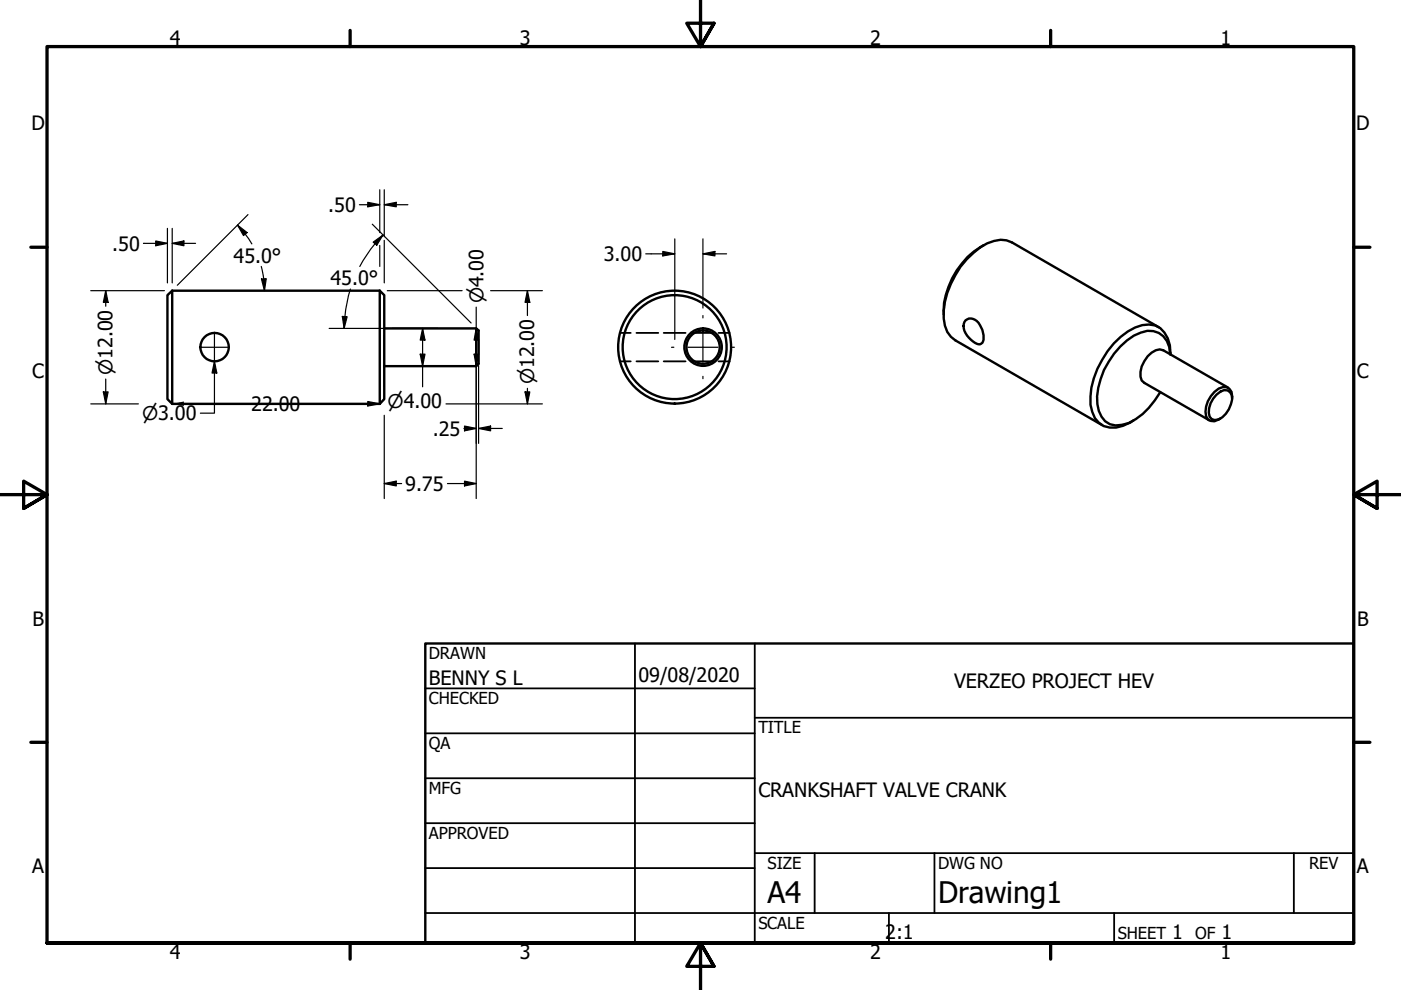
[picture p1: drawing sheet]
<svg xmlns="http://www.w3.org/2000/svg" width="297mm" height="210mm" viewBox="0 0 297 210" stroke-linecap="round" stroke-linejoin="round" font-family="sans-serif">
<!-- layer: Visible (ANSI) -->
<g fill="none" stroke="#000" stroke-width=".51">
<path d="M208.5 52a16.8 16.8 0 0 0-8.4 14.7M36.5 61.6l-1 1v22l1 1M36.5 61.6v24M36.5 61.6h44M80.5 61.6l1 1v22l-1 1M80.5 61.6v24M81.5 69.6h19.5M81.5 77.6h19.5M101 69.6l.5 .5v7l-.5 .5zM204.7 67.9a2.01 2.01 0 0 1 3.1 1 4 4 0 0 1 .5 3.8 1.37 1.37 0 0 1-2.1-.3 4.1 4.1 0 0 1-1.9-3.7zM245.7 69.4l-31.1-18a5.6 5.6 0 0 0-5.3 .2 18.4 18.4 0 0 0-9.2 15.9 5.4 5.4 0 0 0 2.5 4.7l31.1 17.9M248.1 75.2a4.5 4.5 0 0 0-6.2-4.7 13.5 13.5 0 0 0-6.8 6.2 13.5 13.5 0 0 0-2.1 10.5 3.9 3.9 0 0 0 4.9 2.9 11.6 11.6 0 0 0 7-5.2l1.1-1.7"/>
<path d="M248.2 75.2a6.9 6.9 0 0 0-2.2-5.6 5.4 5.4 0 0 0-5.3-.2 18.1 18.1 0 0 0-9.5 14.6 7 7 0 0 0 1.8 5.6 5 5 0 0 0 5.1 .7l2.2-1.2M36.5 85.6h44M257.9 83.7l.9-.7a1.56 1.56 0 0 1 1.8-.1 1.56 1.56 0 0 1 .6 1.8 5.6 5.6 0 0 1-2.9 4.2l-.7 .2-.7-.2a2.87 2.87 0 0 1-.2-3.4l.5-1zM260.4 82.2l-13.8-7.9a2.97 2.97 0 0 0-3.3 1.2 5.2 5.2 0 0 0-1.2 5.2l.5 .5 13.8 7.9M261.2 84.4a1.84 1.84 0 0 0-.6-2 1.84 1.84 0 0 0-2.2 0 5.8 5.8 0 0 0-2.7 5.8 1.66 1.66 0 0 0 2.7 .7l.4-.2"/>
<circle cx="45.5" cy="73.6" r="3"/>
<circle cx="143" cy="73.6" r="11"/>
<circle cx="143" cy="73.6" r="12"/>
<circle cx="149.1" cy="73.6" r="4"/>
<circle cx="149.1" cy="73.6" r="3.5"/>
</g>
<!-- layer: Hidden (ANSI) -->
<path d="M131.4 76.6h2.3M131.4 70.6h2.3M134.9 76.6h4.7M134.9 70.6h4.7M140.7 76.6h4.7M140.7 70.6h4.7M146.6 76.6h4.6M146.6 70.6h4.6M152.3 76.6h2.4M152.3 70.6h2.4" fill="none" stroke="#000" stroke-width=".38"/>
<!-- layer: Title (ANSI) -->
<g fill="none" stroke="#000" stroke-width=".38">
<path d="M134.6 136.4v63.5M160 136.4v63.5M90.2 146h69.8M90.2 155.5h69.8M160 152.2h127M90.2 165h69.8M90.2 174.5h69.8M90.2 193.6h196.8M90.2 184.1h69.8M160 180.9h127M172.7 180.9v12.7M188.5 193.6v6.3"/>
<path d="M198.1 180.9v12.7M236.2 193.6v6.3M274.3 180.9v12.7"/>
</g>
<path d="M90.2 136.4h196.8v63.5h-196.8z" fill="none" stroke="#000" stroke-width=".51"/>
<!-- layer: Border (ANSI) -->
<g fill="none" stroke="#000" stroke-width=".7">
<path d="M148.5 -.1v10l-2.9-5h5.8l-2.9 5 2.9-5M74.2 6.4v3.5M222.8 6.4v3.5M6.5 52.4h3.5M287 52.4h3.4M0 104.9h10l-5-2.9v5.8l5-2.9-5 2.9M297 104.9h-10l5-2.9v5.8l-5-2.9 5 2.9M6.5 157.4h3.5M287 157.4h3.4M10 199.9v-190h277v190h-277h277M74.2 199.9v3.5M222.8 199.9v3.5"/>
<path d="M151.4 204.9l-2.9-5 2.9 5h-5.8l2.9-5v10"/>
</g>
<!-- layer: Dimension (ANSI) -->
<g fill="none" stroke="#000" stroke-width=".25">
<path d="M30.4 51.6h5.1M33 51.1l2.5 .5-2.5 .5zM35.5 48.4v11.6M36.5 51.6l2.5-.5v1zM36.5 51.6h5M36.5 48.4v11.6M50.4 47.7l2 1.6-.8 .6zM50.4 47.7l1.6 1.9 1.4 2.1M52.6 45.5l-15 15M55.4 56.5l.5 2.6 .2 2.5M55.4 59.2l1.1-.1-.4 2.5zM76.2 43.4h4.3"/>
<path d="M78 42.9l2.5 .5-2.5 .5zM78.9 47.5l21 21M79.1 51.3l2.1-1.5-1.3 2.2zM80.5 40.2v9.1M80.5 52v4.5M81.2 49.8l-2.6 3-2.3 3.7M81.5 43.4l2.5-.5v1zM81.5 43.4h5M81.5 40.2v10M81.5 51v9M136.9 53.8h6.2M140.5 53.3l2.6 .5-2.6 .5z"/>
<path d="M143.1 50.6v21.4M149 53.8l2.6-.5v1zM149 53.8h5.1M149 50.6v14.7M19.2 61.6h15.7M22.4 61.6l.5 2.5h-1zM22.4 61.6v3.3M38.1 61.6h21.1M45.5 76.6l.5 2.5h-1zM45.5 76.6v11h-3M69.8 69.6h29.6M72.6 67.1l1 .1-.6 2.4z"/>
<path d="M73.1 67.1l-.1 2.5M74.3 61.3l-.7 2.9-.5 2.9M81.5 71.2v10.8M82.1 61.6h15.9M83.1 77.6h9.7M89.1 75.1h1l-.5 2.5zM89.6 69.6l.5 2.5h-1zM89.6 69.6v12.4M100.5 75.1h1l-.5 2.5zM101 69.6l.5 2.5h-1zM101 65.1v40.6M101.5 72v3.2"/>
<path d="M101.5 77.5v16.5M104 61.6h11M111.8 61.6l.5 2.5h-1zM111.8 61.6v5.3M19.2 85.6h10.1M21.9 83.1h1l-.5 2.5zM22.4 80.4v5.2M42.5 85.6h10M64.5 85.6h16M78 85.1l2.5 .5-2.5 .5zM81.5 88v17.7M94.6 85.6h20.4"/>
<path d="M98.4 90.8h2.6M98.5 90.3l2.5 .5-2.5 .5zM101.5 90.8l2.5-.5v1zM101.5 90.8h5M111.3 83.1h1l-.5 2.5zM111.8 82.3v3.3M81.5 102.5l2.5-.5v1zM81.5 102.5h3.7M94.9 102.5h6.1M98.5 102l2.5 .5-2.5 .5z"/>
</g>
<g fill="#000">
<path d="M33 51.1l2.5 .5-2.5 .5z" fill-rule="evenodd"/>
<path d="M36.5 51.6l2.5-.5v1z" fill-rule="evenodd"/>
<path d="M50.4 47.7l2 1.6-.8 .6z" fill-rule="evenodd"/>
<path d="M55.4 59.2l1.1-.1-.4 2.5z" fill-rule="evenodd"/>
<path d="M78 42.9l2.5 .5-2.5 .5z" fill-rule="evenodd"/>
<path d="M79.1 51.3l2.1-1.5-1.3 2.2z" fill-rule="evenodd"/>
<path d="M81.5 43.4l2.5-.5v1z" fill-rule="evenodd"/>
<path d="M140.5 53.3l2.6 .5-2.6 .5z" fill-rule="evenodd"/>
<path d="M149 53.8l2.6-.5v1z" fill-rule="evenodd"/>
<path d="M22.4 61.6l.5 2.5h-1z" fill-rule="evenodd"/>
<path d="M45.5 76.6l.5 2.5h-1z" fill-rule="evenodd"/>
<path d="M72.6 67.1l1 .1-.6 2.4z" fill-rule="evenodd"/>
<path d="M89.1 75.1h1l-.5 2.5z" fill-rule="evenodd"/>
<path d="M89.6 69.6l.5 2.5h-1z" fill-rule="evenodd"/>
<path d="M100.5 75.1h1l-.5 2.5z" fill-rule="evenodd"/>
<path d="M101 69.6l.5 2.5h-1z" fill-rule="evenodd"/>
<path d="M111.8 61.6l.5 2.5h-1z" fill-rule="evenodd"/>
<path d="M21.9 83.1h1l-.5 2.5z" fill-rule="evenodd"/>
<path d="M36.5 85.6l2.5-.5v1z" fill-rule="evenodd"/>
<path d="M78 85.1l2.5 .5-2.5 .5z" fill-rule="evenodd"/>
<path d="M98.5 90.3l2.5 .5-2.5 .5z" fill-rule="evenodd"/>
<path d="M101.5 90.8l2.5-.5v1z" fill-rule="evenodd"/>
<path d="M111.3 83.1h1l-.5 2.5z" fill-rule="evenodd"/>
<path d="M81.5 102.5l2.5-.5v1z" fill-rule="evenodd"/>
<path d="M98.5 102l2.5 .5-2.5 .5z" fill-rule="evenodd"/>
</g>
<!-- layer: Center Mark (ANSI) -->
<path d="M42.3 73.6h6.3M45.5 70.5v6.3M142.4 73.6h.5M145.9 73.6h6.3M149 66.9v.5M149 70.5v6.3M149 79.8v.5M155.3 73.6h.4" fill="none" stroke="#000" stroke-width=".25"/>
<g font-size="6.3">
<text x="162.8" y="191.4">A4</text>
<text x="198.9" y="191.5">Drawing1</text>
</g>
<g font-size="4.2">
<text x="36" y="9.5">4</text>
<text x="110.2" y="9.5">3</text>
<text x="184.5" y="9.5">2</text>
<text x="258.8" y="9.5">1</text>
<text x="6.7" y="27.7">D</text>
<text x="287.5" y="27.7">D</text>
<text x="69.6" y="44.9">.50</text>
<text x="23.8" y="53.1">.50</text>
<text x="49.5" y="55.7">45.0°</text>
<text x="128" y="55.3">3.00</text>
<text x="70" y="60.4">45.0°</text>
<text x="6.8" y="80.2">C</text>
<text x="287.7" y="80.2">C</text>
<text x="53.3" y="87.2">22.00</text>
<text x="91.8" y="92.4">.25</text>
<text x="85.9" y="104">9.75</text>
<text x="6.9" y="132.7">B</text>
<text x="287.7" y="132.7">B</text>
<text x="90.9" y="145.1">BENNY S L</text>
<text x="135.4" y="144.5">09/08/2020</text>
<text x="202.3" y="145.8">VERZEO PROJECT HEV</text>
<text x="160.8" y="169.1">CRANKSHAFT VALVE CRANK</text>
<text x="6.8" y="185.2">A</text>
<text x="287.7" y="185.2">A</text>
<text x="36" y="203.4">4</text>
<text x="110.2" y="203.4">3</text>
<text x="184.5" y="203.4">2</text>
<text x="187.7" y="199.2">2:1</text>
<text x="248.5" y="199.1">1</text>
<text x="258.8" y="203.4">1</text>
<text x="259" y="199.1">1</text>
</g>
<g font-size="4">
<text x="102.5" y="64.3" transform="rotate(-90 102.5 64.3)">⌀4.00</text>
<text x="23.9" y="79.5" transform="rotate(-90 23.9 79.5)">⌀12.00</text>
<text x="113.3" y="81.5" transform="rotate(-90 113.3 81.5)">⌀12.00</text>
<text x="30.2" y="89.1">⌀3.00</text>
<text x="82.2" y="86.5">⌀4.00</text>
</g>
<g font-size="3.5">
<text x="90.9" y="139.7">DRAWN</text>
<text x="90.9" y="149.3">CHECKED</text>
<text x="160.8" y="155.5">TITLE</text>
<text x="90.9" y="158.8">QA</text>
<text x="90.9" y="168.3">MFG</text>
<text x="90.9" y="177.8">APPROVED</text>
<text x="162.8" y="184.2">SIZE</text>
<text x="198.9" y="184.2">DWG NO</text>
<text x="277.6" y="184.2">REV</text>
<text x="160.8" y="196.9">SCALE</text>
<text x="237" y="199.1">SHEET</text>
<text x="253.4" y="199.1">OF</text>
</g>
</svg>
